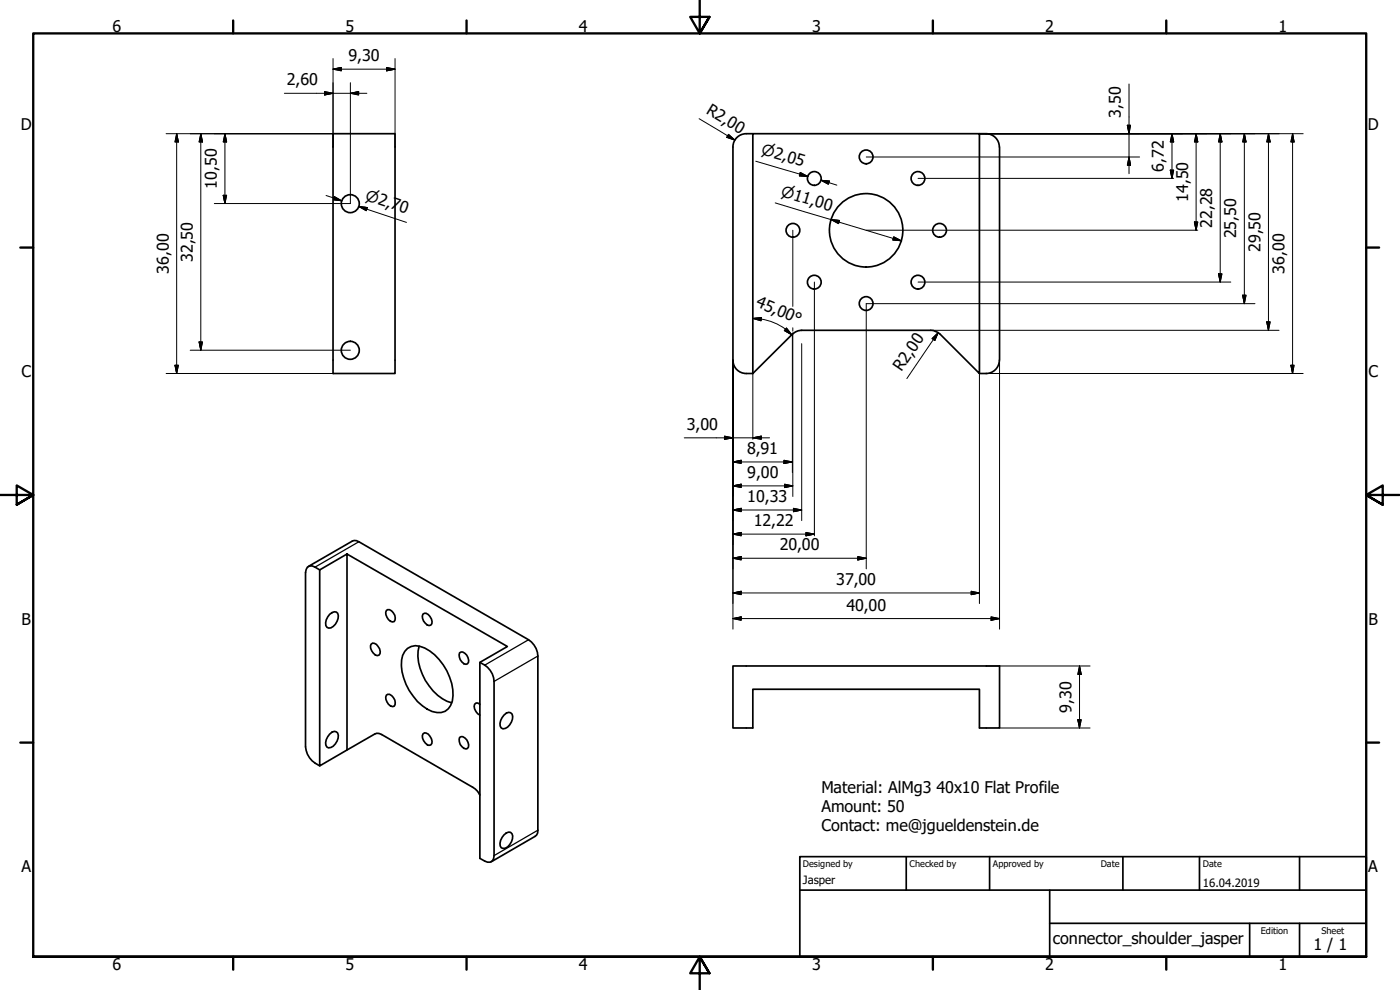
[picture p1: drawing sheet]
<svg xmlns="http://www.w3.org/2000/svg" width="420mm" height="297mm" viewBox="0 0 420 297" stroke-linecap="round" stroke-linejoin="round" font-family="sans-serif">
<!-- layer: Visible (ISO) -->
<g fill="none" stroke="#000" stroke-width=".51">
<path d="M99.9 40.1h18.7v72h-18.7zM225.9 40.1a5.5 5.5 0 0 0-4.8 1.2 4 4 0 0 0-1.1 2.8v64M293.9 40.1h2.1M295.9 40.1a4 4 0 0 1 4 4M300 44.1v64M279.3 99.1l-39.7 .1-1.8 1.1-11.9 11.8M279.3 99.1l1.5 .3 1.3 .9 11.8 11.8v-72h-68v72M220 108.1a4 4 0 0 0 3.9 4h2M293.9 112.1h2.1M299.9 108.1a4 4 0 0 1-4 4M92.5 170l13.2-7.6 1.3-.2 51.6 29.7a6.2 6.2 0 0 1 2.8 4.9v53.1l-.8 1-13.2 7.7M95.9 171l-1.3-.8a1.76 1.76 0 0 0-2-.2 1.76 1.76 0 0 0-.9 1.8v52.3a6.8 6.8 0 0 0 4.2 5.7"/>
<path d="M104.1 166.2v58.8l-8.2 4.8v-58.8l8.2-4.8 48.2 27.8-8.3 4.7v58.8l1.5 .9a1.72 1.72 0 0 0 2 .1 1.72 1.72 0 0 0 .8-1.8v-52.2a6.5 6.5 0 0 0-4.3-5.8M98.9 184.3a1.54 1.54 0 0 1 2.4-.3 3.6 3.6 0 0 1-2.7 4.5 1.64 1.64 0 0 1-.7-2.5zM111.4 193.3l.4-.3a2.81 2.81 0 0 1 2.2 3.1l-.3 .5a1.78 1.78 0 0 1-2.1-1.3l-.3-.8zM116 183.2a1.35 1.35 0 0 1 2 .7 2.18 2.18 0 0 1 .3 2.6 2.38 2.38 0 0 1-2.3-3.3zM122.3 194.5a4.7 4.7 0 0 1 5.1-.1 16.1 16.1 0 0 1 8.4 15.9 4.2 4.2 0 0 1-6.1 3.2 16.3 16.3 0 0 1-9.2-15.5l.3-1.4 .7-1.2zM125.8 193.9a15.4 15.4 0 0 0 5.6 14.7l2.8 1.8 1.4 .5M126.9 184.3a1.35 1.35 0 0 1 2.1 .7 1.95 1.95 0 0 1 .3 2.6 1.8 1.8 0 0 1-2.2-1.2l-.3-.9zM137.9 195.9l.5-.3a2.41 2.41 0 0 1 1.9 3.6 2.41 2.41 0 0 1-2.5-2.7zM220 199.8h80v18.6h-6.1v-11.6h-68v11.6h-5.9zM116 208.6a1.35 1.35 0 0 1 2 .7 2.18 2.18 0 0 1 .3 2.6 2.38 2.38 0 0 1-2.3-3.3zM144 211.3l-.6-.4h-.5a1.72 1.72 0 0 0 0 2.6l1.1 1.1M151.3 214.6l1.4-.9 .5 .2a2.06 2.06 0 0 1 .3 2.7 2.97 2.97 0 0 1-2.6 2.1 1.69 1.69 0 0 1-.7-2.5z"/>
<path d="M98.9 220.3l1.4-.9 .6 .2a2.06 2.06 0 0 1 .3 2.8 2.97 2.97 0 0 1-2.6 2 1.69 1.69 0 0 1-.7-2.5zM104.1 225l8.4-4.8 1.3-.1 28.1 16.1a4.9 4.9 0 0 1 2.1 2.4M126.9 220.2l.5-.3a2.81 2.81 0 0 1 2.2 3.2l-.3 .4a1.78 1.78 0 0 1-2.2-1.3l-.3-.7zM137.9 221.3l.5-.3a2.41 2.41 0 0 1 1.9 3.6 2.41 2.41 0 0 1-2.5-2.7zM151.3 250.5l.7-.6 1.2-.2a2.12 2.12 0 0 1 .3 2.9 2.47 2.47 0 0 1-3.1 1.8 3 3 0 0 1 .9-3.9z"/>
<circle cx="244.4" cy="53.5" r="2.06"/>
<circle cx="259.9" cy="47.1" r="2.06"/>
<circle cx="275.5" cy="53.5" r="2.06"/>
<circle cx="105.1" cy="61.1" r="2.7"/>
<circle cx="238" cy="69.1" r="2.06"/>
<circle cx="259.9" cy="69.1" r="11"/>
<circle cx="282" cy="69.1" r="2.06"/>
<circle cx="244.4" cy="84.7" r="2.06"/>
<circle cx="259.9" cy="91.1" r="2.06"/>
<circle cx="275.5" cy="84.7" r="2.06"/>
<circle cx="105.1" cy="105.1" r="2.7"/>
</g>
<!-- layer: Visible Narrow (ISO) -->
<path d="M107.7 162.5l-13.1 7.7M158.6 191.9l-13.1 7.7M161.4 196.8l-13.1 7.7M161.4 249.1l-13.1 7.6" fill="none" stroke="#000" stroke-width=".38"/>
<!-- layer: Border (ISO) -->
<g fill="none" stroke="#000" stroke-width=".7">
<path d="M70 6.1v3.9M140 6.1v3.9M210 0v10l-2.9-4.9h5.8l-2.9 4.9 2.9-4.9M280 6.1v3.9M350 6.1v3.9M6.1 74.3h3.9M410 74.3h3.9M0 148.5h10l-5-2.8v5.7l5-2.9-5 2.9M420 148.5h-10l5-2.8v5.7l-5-2.9 5 2.9M6.1 222.8h3.9M410 222.8h3.9M10 287.1v-277.1h400v277.1h-400h400"/>
<path d="M70 287.1v3.8M140 287.1v3.8M212.9 292l-2.9-4.9 2.9 4.9h-5.8l2.9-4.9v9.9M280 287.1v3.8M350 287.1v3.8"/>
</g>
<!-- layer: Title (ISO) -->
<path d="M240 257h170v30.1h-170zM272 257v10.1M297 257v10.1M337 257v10.1M360 257v10.1M390 257v10.1M240 267.1h170M315 277h95M315 267.1v20M375 277v10.1M390 277v10.1" fill="none" stroke="#000" stroke-width=".51"/>
<!-- layer: Dimension (ISO) -->
<g fill="none" stroke="#000" stroke-width=".3">
<path d="M99.9 17.6v26.5M118.6 17.6v26.5M85.3 28h24.8M97.4 27.5l2.5 .5-2.5 .5zM99.9 20.8l2.5-.6v1.1zM99.9 20.8h18.7M105.2 28l2.4-.5v1zM105.2 24.8v36.3h-3M116 20.2l2.6 .6-2.6 .5zM209.8 35.6l10.7 6.4M338.3 37.6h1l-.5 2.5zM338.8 25.2v26.9"/>
<path d="M49.8 40.1h50.1M53 40.1l.5 2.5h-1zM53 40.1v72M60.3 40.1l.5 2.5h-1zM60.3 40.1v65M67 58.6h1l-.5 2.5zM67.5 40.1l.5 2.5h-1zM67.5 40.1v21M97.9 58.7l4.7 1.5M100.3 59l2.3 1.2-2.5-.3zM218.6 40.3l1.9 1.7-2.4-.8zM226.8 48.4l15.6 4.5-2.4-.7"/>
<path d="M240.2 51.7l2.2 1.2-2.5-.1zM246.4 54.1l2.5 .2-.3 1zM246.4 54.1l4.7 1.4M260 47.1h82M275.5 53.5h76.7M293.9 40.1h97.2M338.8 47.1l.5 2.5h-1zM351.2 51h1l-.5 2.5zM351.7 40.1l.5 2.5h-1zM351.7 40.1v13.4M359 40.1l.5 2.5h-1zM359 40.1v29"/>
<path d="M366.2 40.1l.5 2.5h-1zM366.2 40.1v44.5M373.4 40.1l.6 2.5h-1.1zM373.4 40.1v51M380.7 40.1l.5 2.5h-1zM380.7 40.1v59M387.9 40.1l.5 2.5h-1zM387.9 40.1v72M64.3 61.1h37.7M107.7 62l2.5 .3-.3 .9zM110 62.7l-2.3-.7 14.3 4.7M232.7 60.9l37.8 11.3"/>
<path d="M237.9 69.1v22.8M249.4 65.9l2.6 .3-.3 .9zM260 69.1h99.5M268.2 71l2.3 1.2-2.5-.2zM358.5 66.6h1l-.5 2.5zM225.9 95.6l2.6-.3-.1 1zM225.9 95.6a16.5 16.5 0 0 1 9.9 3.2M235.7 98.8l1.9 1.6M236 98.4l1.6 2-2.2-1.2zM237.9 98.3v1.1M237.9 99.9v49.1M244.4 84.6v76.2"/>
<path d="M275.5 84.6h93.9M279.3 99.1h104.6M281.6 99.8l-9.4 13.8M365.7 82.2h1l-.5 2.4zM372.9 88.6h1.1l-.6 2.5zM376.6 91.1h-116.6v79.6M380.2 96.6h1l-.5 2.5zM49.8 112.1h50.1M52.5 109.6h1l-.5 2.5zM57.1 105.1h48.1M59.8 102.6h1l-.5 2.5zM220 108.1v80.7"/>
<path d="M225.9 112.1v19.7M237.8 100.3v41.5M240.6 103.1v53.1M279.7 101.6l1.9-1.8-1.1 2.4zM293.9 112.1v69M296 112.1h95.1M300 108.1v80.7M387.4 109.6h1l-.5 2.5zM205.4 131.4h25.5M217.4 130.9l2.6 .5-2.6 .4zM220 138.6l2.4-.5v1zM220 138.6h17.8"/>
<path d="M225.9 131.4l2.6-.5v.9zM235.3 138.1l2.5 .5-2.5 .5zM220 145.8l2.4-.5v1zM220 153l2.4-.5v1zM220 145.8h17.9M220 153h20.6M235.5 145.3l2.4 .5-2.4 .5zM238.1 152.5l2.5 .5-2.5 .5zM241.9 159.8l2.5 .5-2.5 .5zM220 160.3l2.4-.5v1zM220 167.5l2.4-.5v1zM220 177.9l2.4-.5v1z"/>
<path d="M220 160.3h24.4M220 167.5h40M220 177.9h73.9M257.4 167l2.6 .5-2.6 .5zM291.5 177.4l2.4 .5-2.4 .5zM220 185.6l2.4-.5v1zM220 185.6h80M296 199.8h31.2M297.4 185.1l2.6 .5-2.6 .5zM324 199.8l.5 2.6h-1zM324 199.8v18.6M300 218.4h27.2"/>
<path d="M323.5 215.9h1l-.5 2.5z"/>
</g>
<g fill="#000" stroke="#000" stroke-width=".3">
<path d="M97.4 28.5l2.5-.5zM97.4 27.5l2.5 .5-2.5 .5zM99.9 20.8l2.5-.6zM99.9 20.8l2.5-.6v1.1zM105.2 28l2.4-.5zM105.2 28l2.4-.5v1zM116 21.3l2.6-.5zM116 20.2l2.6 .6-2.6 .5zM338.3 37.6l.5 2.5zM338.3 37.6h1l-.5 2.5zM53 40.1l.5 2.5zM53 40.1l.5 2.5h-1z"/>
<path d="M60.3 40.1l.5 2.5zM60.3 40.1l.5 2.5h-1zM67 58.6l.5 2.5zM67 58.6h1l-.5 2.5zM67.5 40.1l.5 2.5zM67.5 40.1l.5 2.5h-1zM100.1 59.9l2.5 .3zM100.3 59l2.3 1.2-2.5-.3zM218.1 41.2l2.4 .8zM218.6 40.3l1.9 1.7-2.4-.8zM239.9 52.8l2.5 .1zM240.2 51.7l2.2 1.2-2.5-.1z"/>
<path d="M246.4 54.1l2.5 .2zM246.4 54.1l2.5 .2-.3 1zM338.8 47.1l.5 2.5zM338.8 47.1l.5 2.5h-1zM351.2 51l.5 2.5zM351.2 51h1l-.5 2.5zM351.7 40.1l.5 2.5zM351.7 40.1l.5 2.5h-1zM359 40.1l.5 2.5zM359 40.1l.5 2.5h-1zM366.2 40.1l.5 2.5zM366.2 40.1l.5 2.5h-1z"/>
<path d="M373.4 40.1l.6 2.5zM373.4 40.1l.6 2.5h-1.1zM380.7 40.1l.5 2.5zM380.7 40.1l.5 2.5h-1zM387.9 40.1l.5 2.5zM387.9 40.1l.5 2.5h-1zM107.7 62l2.5 .3zM107.7 62l2.5 .3-.3 .9zM249.4 65.9l2.6 .3zM249.4 65.9l2.6 .3-.3 .9zM268 72l2.5 .2zM268.2 71l2.3 1.2-2.5-.2z"/>
<path d="M358.5 66.6l.5 2.5zM358.5 66.6h1l-.5 2.5zM225.9 95.6l2.6-.3zM225.9 95.6l2.6-.3-.1 1zM235.4 99.2l2.2 1.2zM236 98.4l1.6 2-2.2-1.2zM365.7 82.2l.5 2.4zM365.7 82.2h1l-.5 2.4zM372.9 88.6l.5 2.5zM372.9 88.6h1.1l-.6 2.5zM380.2 96.6l.5 2.5zM380.2 96.6h1l-.5 2.5z"/>
<path d="M52.5 109.6l.5 2.5zM52.5 109.6h1l-.5 2.5zM59.8 102.6l.5 2.5zM59.8 102.6h1l-.5 2.5zM281.6 99.8l-1.1 2.4zM279.7 101.6l1.9-1.8-1.1 2.4zM387.4 109.6l.5 2.5zM387.4 109.6h1l-.5 2.5zM217.4 131.8l2.6-.4zM217.4 130.9l2.6 .5-2.6 .4zM220 138.6l2.4-.5zM220 138.6l2.4-.5v1z"/>
<path d="M225.9 131.4l2.6-.5zM225.9 131.4l2.6-.5v.9zM235.3 139.1l2.5-.5zM235.3 138.1l2.5 .5-2.5 .5zM220 145.8l2.4-.5zM220 145.8l2.4-.5v1zM220 153l2.4-.5zM220 153l2.4-.5v1zM220 160.3l2.4-.5zM220 160.3l2.4-.5v1zM235.5 146.3l2.4-.5zM235.5 145.3l2.4 .5-2.4 .5z"/>
<path d="M238.1 153.5l2.5-.5zM238.1 152.5l2.5 .5-2.5 .5zM220 167.5l2.4-.5zM220 167.5l2.4-.5v1zM220 177.9l2.4-.5zM220 177.9l2.4-.5v1zM241.9 160.8l2.5-.5zM241.9 159.8l2.5 .5-2.5 .5zM257.4 168l2.6-.5zM257.4 167l2.6 .5-2.6 .5zM291.5 178.4l2.4-.5zM291.5 177.4l2.4 .5-2.4 .5z"/>
<path d="M220 185.6l2.4-.5zM220 185.6l2.4-.5v1zM297.4 186.1l2.6-.5zM297.4 185.1l2.6 .5-2.6 .5zM323.5 215.9l.5 2.5zM323.5 215.9h1l-.5 2.5zM324 199.8l.5 2.6zM324 199.8l.5 2.6h-1z"/>
</g>
<g font-size="4.8">
<text x="33.7" y="9.6">6</text>
<text x="103.7" y="9.6">5</text>
<text x="173.7" y="9.6">4</text>
<text x="243.7" y="9.6">3</text>
<text x="313.7" y="9.6">2</text>
<text x="383.7" y="9.6">1</text>
<text x="104.6" y="18.3">9,30</text>
<text x="86.1" y="25.6">2,60</text>
<text x="211.7" y="34" transform="rotate(31 211.7 34)">R2,00</text>
<text x="336.4" y="35.3" transform="rotate(-90 336.4 35.3)">3,50</text>
<text x="6.2" y="38.9">D</text>
<text x="410.5" y="38.9">D</text>
<text x="349.3" y="51.5" transform="rotate(-90 349.3 51.5)">6,72</text>
<text x="65.1" y="56.6" transform="rotate(-90 65.1 56.6)">10,50</text>
<text x="356.6" y="60.6" transform="rotate(-90 356.6 60.6)">14,50</text>
<text x="363.8" y="68.4" transform="rotate(-90 363.8 68.4)">22,28</text>
<text x="371" y="71.6" transform="rotate(-90 371 71.6)">25,50</text>
<text x="378.3" y="75.6" transform="rotate(-90 378.3 75.6)">29,50</text>
<text x="50.7" y="82.1" transform="rotate(-90 50.7 82.1)">36,00</text>
<text x="57.8" y="78.6" transform="rotate(-90 57.8 78.6)">32,50</text>
<text x="385.5" y="82.1" transform="rotate(-90 385.5 82.1)">36,00</text>
<text x="226.6" y="91.9" transform="rotate(23 226.6 91.9)">45,00°</text>
<text x="6.4" y="113.1">C</text>
<text x="270.6" y="111.6" transform="rotate(-56 270.6 111.6)">R2,00</text>
<text x="410.7" y="113.1">C</text>
<text x="206.1" y="129">3,00</text>
<text x="224.2" y="136.2">8,91</text>
<text x="224.3" y="143.4">9,00</text>
<text x="224.3" y="150.6">10,33</text>
<text x="226.2" y="157.8">12,22</text>
<text x="234" y="165.1">20,00</text>
<text x="251" y="175.5">37,00</text>
<text x="254" y="183.2">40,00</text>
<text x="6.4" y="187.4">B</text>
<text x="410.7" y="187.4">B</text>
<text x="321.6" y="213.8" transform="rotate(-90 321.6 213.8)">9,30</text>
<text x="246.5" y="237.9">Material: AlMg3</text>
<text x="281.1" y="237.9">40x10 Flat Profile</text>
<text x="246.5" y="243.6">Amount: 50</text>
<text x="246.5" y="249.4">Contact: me@jgueldenstein.de</text>
<text x="6.4" y="261.7">A</text>
<text x="410.7" y="261.7">A</text>
<text x="316" y="283.4">connector_shoulder_jasper</text>
<text x="394.2" y="285">1 / 1</text>
<text x="33.7" y="290.9">6</text>
<text x="103.7" y="290.9">5</text>
<text x="173.7" y="290.9">4</text>
<text x="243.7" y="290.9">3</text>
<text x="313.7" y="290.9">2</text>
<text x="383.7" y="290.9">1</text>
</g>
<g font-size="4.6">
<text x="228.2" y="46.3" transform="rotate(16 228.2 46.3)">⌀2,05</text>
<text x="109.4" y="60" transform="rotate(18 109.4 60)">⌀2,70</text>
<text x="234.1" y="58.9" transform="rotate(17 234.1 58.9)">⌀11,00</text>
</g>
<g font-size="3.4">
<text x="241" y="265.4">Jasper</text>
<text x="361" y="266">16.04.2019</text>
</g>
<g font-size="2.7">
<text x="241" y="260.1">Designed by</text>
<text x="273" y="260.1">Checked by</text>
<text x="298" y="260.1">Approved by</text>
<text x="330.3" y="260">Date</text>
<text x="361" y="260">Date</text>
<text x="378.4" y="280.1">Edition</text>
<text x="396.6" y="280.1">Sheet</text>
</g>
</svg>
